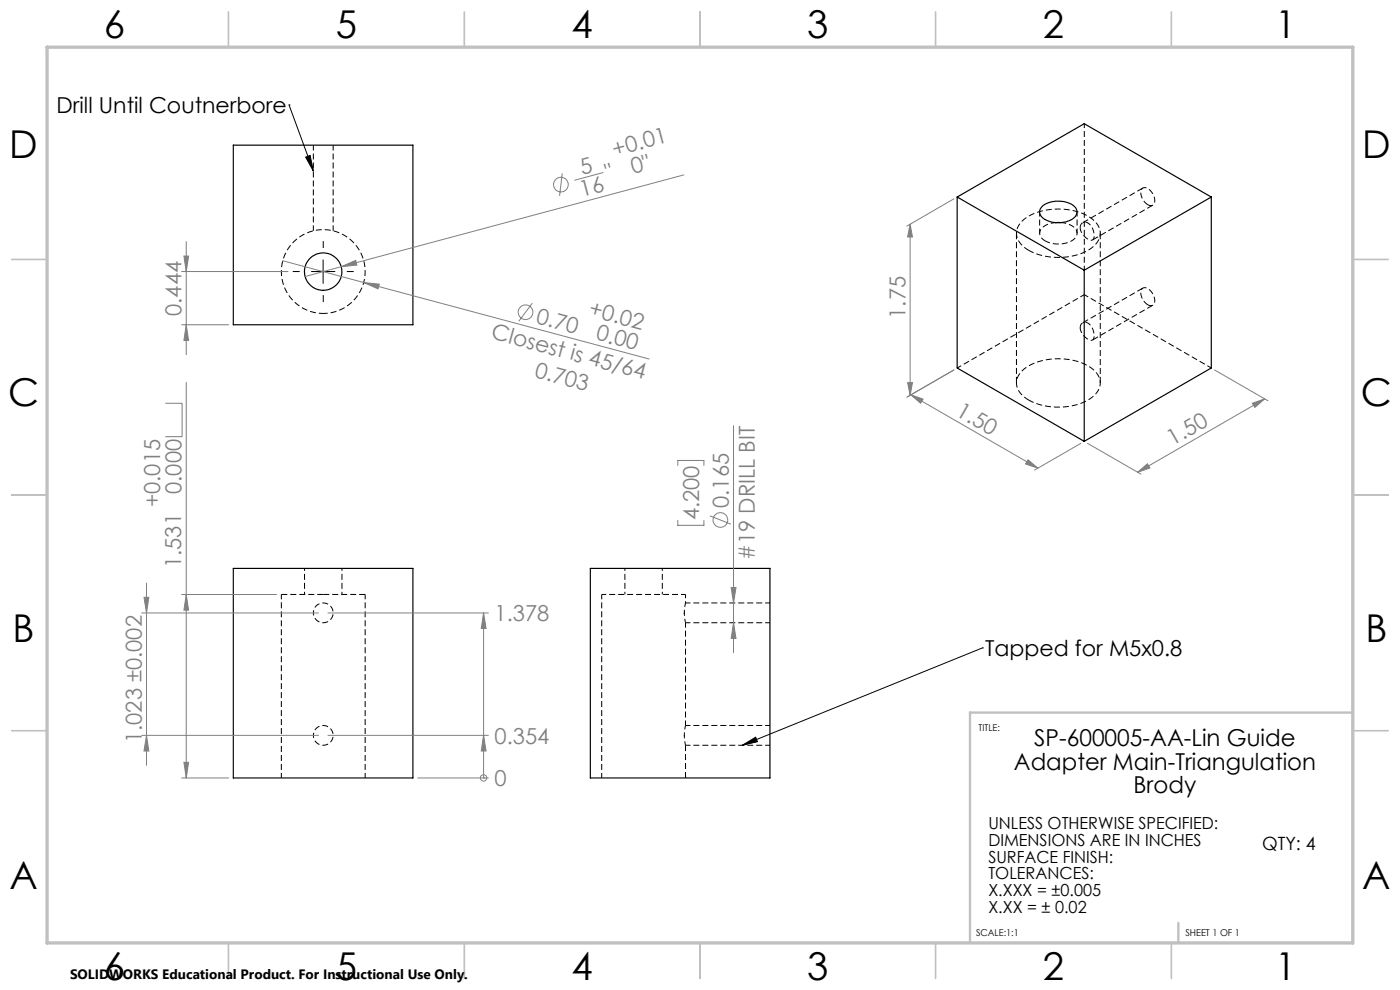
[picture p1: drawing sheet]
<svg xmlns="http://www.w3.org/2000/svg" width="297mm" height="210mm" viewBox="0 0 297 210" stroke-linecap="round" stroke-linejoin="round" font-family="sans-serif">
<path d="M215.6 49.5v31.7M233.4 81.2v-31.7M59.7 126.1h8.9M68.6 126.1h8.9M145.2 130v.3M145.2 129.9v.1M145.2 156v.1M145.4 165v-6.9" fill="none" stroke="#000" stroke-width=".21" stroke-dasharray="1.3 .6" stroke-linecap="butt"/>
<path d="M64.6 120.5v5.6M66.5 130a2.1 2.1 0 0 0 3 1.9 2.1 2.1 0 0 0 .3-3.6 2.1 2.1 0 0 0-3.3 1.4v.3M72.5 126.1v-5.6M132.6 120.5v5.6M140.5 126.1v-5.6M66.5 156a2.1 2.1 0 0 0 3 1.9 2.1 2.1 0 0 0 .4-3.5 2.1 2.1 0 0 0-3.3 1l-.1 .6" fill="none" stroke="#000" stroke-width=".21" stroke-dasharray="1.3 .6" stroke-dashoffset=".7" stroke-linecap="butt"/>
<path d="M221.7 51.1a5.6 5.6 0 0 0 6.5-.8 1.85 1.85 0 0 0-1.4-2.7l-1.7-.4M224 47.2a3.6 3.6 0 0 0-3.4 2.1 1.87 1.87 0 0 0 1.1 1.8M59.7 126.1v38.9M127.6 126.1v38.9M145.4 132.1h18M163.4 127.9h-18M145.4 158.1h18M145.4 153.9v-21.8M163.4 153.9h-18M77.5 165v-38.9" fill="none" stroke="#000" stroke-width=".21" stroke-dasharray="1.3 .6" stroke-dashoffset=".2" stroke-linecap="butt"/>
<g fill="none" stroke="#000" stroke-width=".25">
<path d="M49.5 30.8h38.1v38.1h-38.1zM203.1 41.8l26.9 15.5M203.1 41.8l26.9-15.6 27 15.6M203.1 41.8v36.3l26.9 15.5M221.1 43.8a5.7 5.7 0 0 1 7.1 .3 1.8 1.8 0 0 1-1.3 2.7 5.6 5.6 0 0 1-6-.8 1.47 1.47 0 0 1 .2-2.2zM223.9 47.2h1.2M230 57.3v36.3M257 41.8v36.3l-27 15.5M257 41.8l-27 15.5M49.5 120.6h38.1v44.4h-38.1zM125.2 120.6h38.1v44.4h-38.1z"/>
<circle cx="68.6" cy="57.6" r="4"/>
</g>
<path d="M145.4 132.1l-.2-2.3 .2-1.9M145.4 158.1a8.9 8.9 0 0 1 0-4.2" fill="none" stroke="#000" stroke-width=".21" stroke-dasharray="1.3 .6" stroke-dashoffset=".4" stroke-linecap="butt"/>
<path d="M230 26.2v31.1M220.6 44.9v4.6M228.5 49.5v-4.6M68.6 66.5a8.9 8.9 0 0 0 7.8-13.2 8.9 8.9 0 0 0-15.3-.5 8.9 8.9 0 0 0 6.8 13.7h.7M230 62.5l-26.9 15.6M230 62.5l27 15.6M127.6 126.1h17.8" fill="none" stroke="#000" stroke-width=".21" stroke-dasharray="1.3 .6" stroke-dashoffset=".3" stroke-linecap="butt"/>
<path d="M145.4 127.9v-1.8" fill="none" stroke="#000" stroke-width=".21" stroke-dasharray="1.3 .6" stroke-dashoffset=".9" stroke-linecap="butt"/>
<path d="M66.5 30.8v18.2M70.7 49v-18.2M218.2 53.1a13.6 13.6 0 0 0 13.4-.5 3.6 3.6 0 0 0-.1-6.3 13.4 13.4 0 0 0-14.2 .2 3.5 3.5 0 0 0 .1 6l.8 .6M229.1 48.3a3 3 0 0 0 2.6 2.6 1.49 1.49 0 0 0 .3-1.9 1.82 1.82 0 0 0-2.4-1.7l-.3 .4-.2 .6M243.5 43.4a.94 .94 0 0 0 1.1 .1 .94 .94 0 0 0 .4-1.1 2.58 2.58 0 0 0-2.4-2.6 1.59 1.59 0 0 0-.3 2.3l.5 .8 .7 .5M229.1 69.5a3.1 3.1 0 0 0 2.5 2.7 1.22 1.22 0 0 0 .4-1.7 2.22 2.22 0 0 0-2.1-2.1l-.6 .4-.2 .7M243.5 64.6a.94 .94 0 0 0 1.1 .1 .94 .94 0 0 0 .4-1.1 2.58 2.58 0 0 0-2.4-2.5 1.59 1.59 0 0 0-.3 2.2l.5 .8 .7 .5M218.2 84.9a13.6 13.6 0 0 0 13.4-.5 3.6 3.6 0 0 0-.1-6.4 13.4 13.4 0 0 0-14.2 .3 3.5 3.5 0 0 0 .1 6l.8 .6" fill="none" stroke="#000" stroke-width=".21" stroke-dasharray="1.3 .6" stroke-dashoffset=".1" stroke-linecap="butt"/>
<path d="M242.4 39.9l-12.7 7.4M231.8 50.9l12.7-7.4M231.8 72.1l12.7-7.3M242.4 61.1l-12.7 7.4" fill="none" stroke="#000" stroke-width=".21" stroke-dasharray="1.3 .6" stroke-dashoffset="-.1" stroke-linecap="butt"/>
<g fill="none" stroke="#808080" stroke-width=".21">
<path d="M119.3 36.8l-.6 4.7M127.9 36.6l-6 1.6M145.1 37.1l-72.7 19.5M38.5 57.6h22.6M39 54.3h1l-.5 3.3zM39.5 51.3v23.9M60 55.3l17.2 4.6M72.4 56.6l3.1-1.4 .2 1zM72.4 56.6l-7.7 2.1M77.2 59.9l3.3 .4-.3 1zM77.2 59.9l60.5 16.3M193.1 47.5l.5 2.8h-1.1z"/>
<path d="M193.1 47.5v36.3M202.4 42.2l-10 5.8M38.5 68.9h10M39.5 68.9l.5 3.3h-1zM112.9 64.3l-2.8 3.8M257.7 78.5l11.3 6.5M35.1 85.5h3.5v7.1h-3.5M39.5 81.1v83.9M143.8 98.7v-1h5.5v1M155.6 90.3v48.2M192.5 84.2l9.9-5.7-10 5.8M192.5 81.2h1.1l-.5 2.6z"/>
<path d="M193.2 83.7l2.6 1-.5 .8zM193.2 83.7l27 15.6M218.1 97.5l2.1 1.8-2.6-.9zM229.3 94l-9.8 5.7M230.7 94l11.3 6.6M265.7 85.5l2.6-.9-2.1 1.8zM268.3 84.6l-27 15.6M143.8 110.4v1h5.5v-1M150.6 109.4l4.4 1.8M241.3 100.2l2.1-1.8 .5 .9zM30.1 130h37.5M30.6 126.7h1l-.5 3.3z"/>
<path d="M31.1 123.7v38.6M38.5 126.1h20.2M39.5 126.1l.5 3.3h-1zM69.6 130h34M102.6 130l.5 3.3h-1zM102.6 130v35M155.1 124.6h1l-.5 3.3zM155.6 132.1l.5 3.3h-1zM30.1 156h37.5M31.1 156l.5 3.3h-1zM69.6 156h34M102.6 156l.5 3.3h-1z"/>
<path d="M38.5 165h10M39 161.7h1l-.5 3.3zM88.6 165h15M102.6 165h.1"/>
<circle cx="119" cy="39.2" r="1.56"/>
<circle cx="111.5" cy="66.2" r="1.55"/>
<circle cx="152.8" cy="110.3" r="1.56"/>
<circle cx="102.6" cy="165" r=".67"/>
</g>
<path d="M61.3 22.3h.1M61.3 22.3l5.2 14M64.8 33.3l1-.3 .7 3.3zM66.1 57.6h4.9M68.5 55.1v5M208.4 137.4h.1M208.4 137.4l-51 20.7M157.4 158.1l2.9-1.7 .4 .9z" fill="none" stroke="#000" stroke-width=".21"/>
<path d="M63.6 57.6h-1.5M68.6 52.6v-1.5M73.6 57.6h1.4M68.6 62.6v1.5" fill="none" stroke="#000" stroke-width=".21" stroke-dasharray="15.2 1.3 1.3 1.3" stroke-linecap="butt"/>
<g fill="none" stroke="#c0c0c0" stroke-width=".35">
<path d="M48.5 2.5v7.5M98.5 2.5v7.5M148.5 2.5v7.5M198.5 2.5v7.5M248.5 2.5v7.5M2.5 55h7.5M287 55h7.5M2.5 105h7.5M287 105h7.5M2.5 155h7.5M287 155h7.5M48.5 200v7.5"/>
<path d="M98.5 200v7.5M148.5 200v7.5M198.5 200v7.5M248.5 200v7.5"/>
</g>
<path d="M287 151.2h-81.2v48.8M250 195.8v4.2" fill="none" stroke="#c0c0c0" stroke-width=".5"/>
<path d="M10 10h277v190h-277z" fill="none" stroke="#c0c0c0" stroke-width=".7"/>
<path d="M157.4 158.1l2.9-1.7 .4 .9zM64.8 33.3l1-.3 .7 3.3z" fill="#000"/>
<g fill="#808080">
<path d="M72.4 56.6l3.1-1.4 .2 1z"/>
<path d="M77.2 59.9l3.3 .4-.3 1z"/>
<path d="M265.7 85.5l2.6-.9-2.1 1.8zM241.3 100.2l2.1-1.8 .5 .9z"/>
<path d="M192.5 81.2h1.1l-.5 2.6zM193.1 47.5l.5 2.8h-1.1z"/>
<path d="M39.5 126.1l.5 3.3h-1zM39 161.7h1l-.5 3.3zM155.1 124.6h1l-.5 3.3zM155.6 132.1l.5 3.3h-1zM39 54.3h1l-.5 3.3zM39.5 68.9l.5 3.3h-1z"/>
<path d="M30.6 126.7h1l-.5 3.3zM31.1 156l.5 3.3h-1z"/>
<path d="M193.2 83.7l2.6 1-.5 .8zM218.1 97.5l2.1 1.8-2.6-.9z"/>
<path d="M102.6 156l.5 3.3h-1zM102.6 130l.5 3.3h-1z"/>
</g>
<g font-size="8.1">
<text x="22" y="8">6</text>
<text x="71.2" y="8">5</text>
<text x="121.2" y="8">4</text>
<text x="171.2" y="8">3</text>
<text x="221.2" y="8">2</text>
<text x="270.5" y="8">1</text>
<text x="2" y="33.6">D</text>
<text x="289" y="33.6">D</text>
<text x="1.7" y="86.1">C</text>
<text x="288.7" y="86.1">C</text>
<text x="2.7" y="136.1">B</text>
<text x="289.7" y="136.1">B</text>
<text x="2" y="188.6">A</text>
<text x="289" y="188.6">A</text>
<text x="22" y="208">6</text>
<text x="71.2" y="208">5</text>
<text x="121.2" y="208">4</text>
<text x="171.2" y="208">3</text>
<text x="221.2" y="208">2</text>
<text x="270.5" y="208">1</text>
</g>
<g font-size="4.9">
<text x="219.4" y="158.3">SP-600005-AA-Lin Guide</text>
<text x="215.1" y="163.3">Adapter Main-Triangulation</text>
<text x="240.5" y="168.2">Brody</text>
</g>
<g font-size="4.7">
<text x="12" y="24">Drill Until Coutnerbore</text>
<text x="209" y="139.2">Tapped for M5x0.8</text>
</g>
<g font-size="4.7" fill="#808080">
<text x="130.4" y="33.2" transform="rotate(-15 130.4 33.2)">+0.01</text>
<text x="123.5" y="41.9" transform="rotate(-15 123.5 41.9)">16</text>
<text x="123.5" y="37.1" transform="rotate(-15 123.5 37.1)">5</text>
<text x="128.9" y="38.3" transform="rotate(-15 128.9 38.3)">&quot;</text>
<text x="134.3" y="36.9" transform="rotate(-15 134.3 36.9)">0&quot;</text>
<text x="38.5" y="67" transform="rotate(-90 38.5 67)">0.444</text>
<text x="104" y="71.8" transform="rotate(15 104 71.8)">Closest is 45/64</text>
<text x="113.5" y="68.5" transform="rotate(15 113.5 68.5)">0.70</text>
<text x="124.7" y="66.9" transform="rotate(15 124.7 66.9)">+0.02</text>
<text x="126.3" y="72" transform="rotate(15 126.3 72)">0.00</text>
<text x="192.1" y="67.6" transform="rotate(-90 192.1 67.6)">1.75</text>
<text x="113.2" y="80" transform="rotate(15 113.2 80)">0.703</text>
<text x="202.6" y="88" transform="rotate(30 202.6 88)">1.50</text>
<text x="248.8" y="94.7" transform="rotate(-30 248.8 94.7)">1.50</text>
<text x="34" y="107.6" transform="rotate(-90 34 107.6)">+0.015</text>
<text x="38.5" y="104.8" transform="rotate(-90 38.5 104.8)">0.000</text>
<text x="154.6" y="107.7" transform="rotate(-90 154.6 107.7)">0.165</text>
<text x="148.3" y="110.4" transform="rotate(-90 148.3 110.4)">4.200</text>
<text x="160.2" y="118.8" transform="rotate(-90 160.2 118.8)">#19 DRILL BIT</text>
<text x="38.5" y="120.5" transform="rotate(-90 38.5 120.5)">1.531</text>
<text x="104.9" y="131.8">1.378</text>
<text x="30.1" y="157.6" transform="rotate(-90 30.1 157.6)">1.023 ±0.002</text>
<text x="104.9" y="157.8">0.354</text>
<text x="104.9" y="166.8">0</text>
</g>
<text font-size="3.9" x="267.7" y="180.3">QTY: 4</text>
<g font-size="3.5">
<text x="209.7" y="175.9">UNLESS OTHERWISE SPECIFIED:</text>
<text x="209.7" y="179.5">DIMENSIONS ARE IN INCHES</text>
<text x="209.7" y="183">SURFACE FINISH:</text>
<text x="209.7" y="186.5">TOLERANCES:</text>
<text x="209.7" y="190.1">X.XXX = ±0.005</text>
<text x="209.7" y="193.6">X.XX = ± 0.02</text>
</g>
<text font-size="2.9" x="14.9" y="207.6">SOLIDWORKS Educational Product. For Instructional Use Only.</text>
<g font-size="2">
<text x="207.6" y="155.1">TITLE:</text>
<text x="207.1" y="198.6">SCALE:1:1</text>
<text x="251.5" y="198.6">SHEET 1 OF 1</text>
</g>
</svg>
